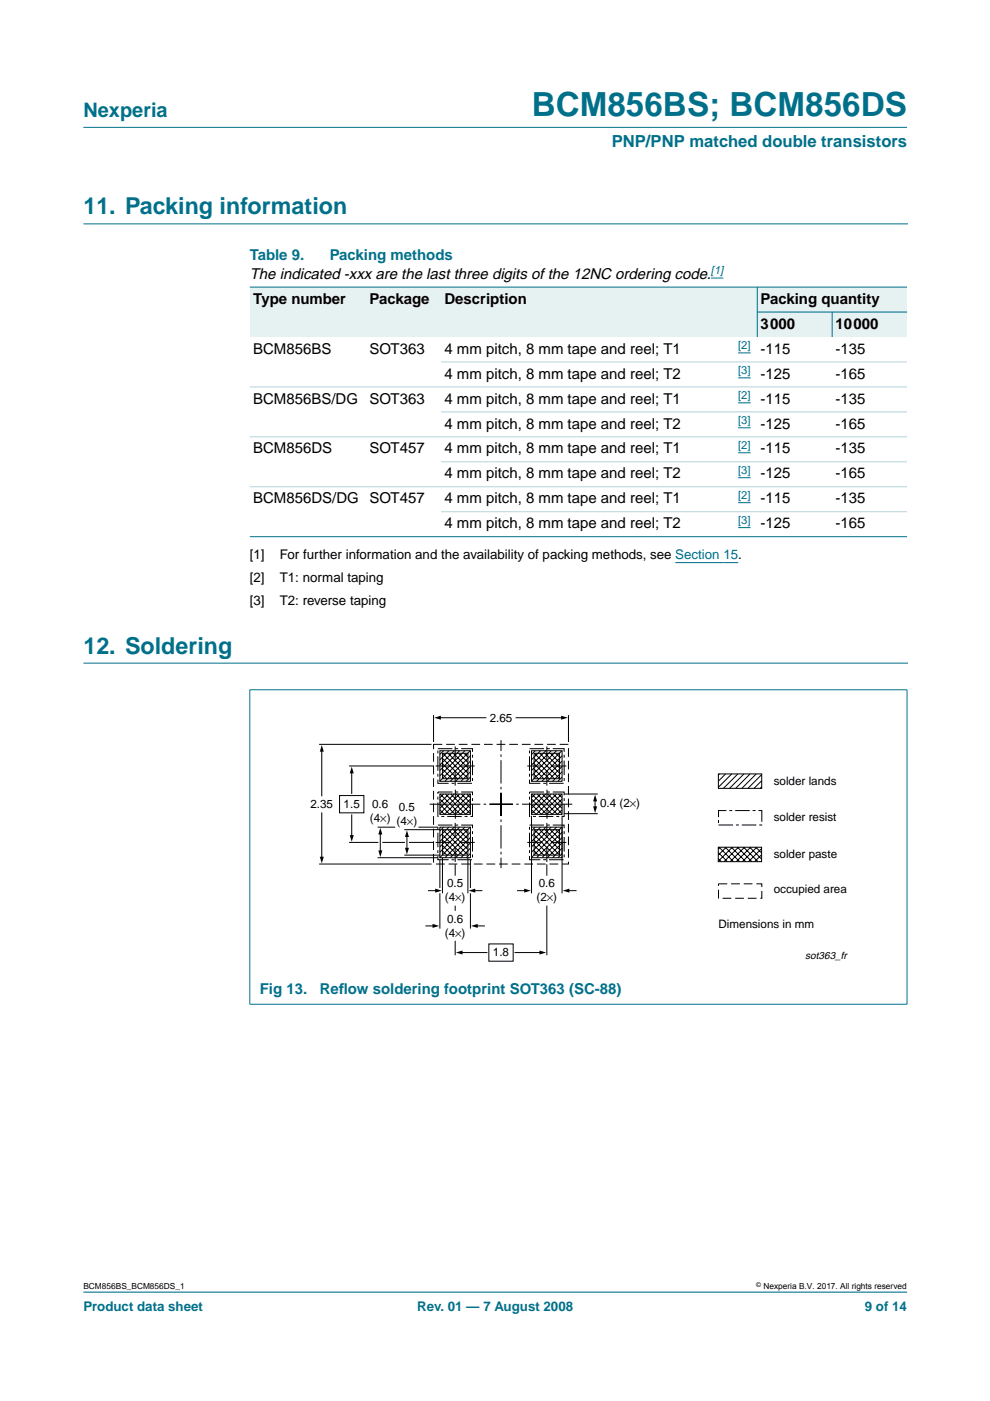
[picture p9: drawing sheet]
<svg xmlns="http://www.w3.org/2000/svg" width="210mm" height="297mm" viewBox="0 0 210 297" stroke-linecap="round" stroke-linejoin="round" font-family="sans-serif">
<path d="M17.7 47.5h174.7M17.7 140.6h174.7M192.3 273.9h-174.6" fill="none" stroke="#00708a" stroke-width=".21"/>
<path d="M17.7 27h174.6z" fill="#00708a" stroke="#00708a" stroke-width=".21"/>
<path d="M150.7 58.9h2.7M143.2 119.3h13.3" fill="none" stroke="#00f" stroke-width=".21"/>
<g fill="#e6f2f2">
<path d="M53 60.9h24.7v10.6h-24.7z" fill-rule="evenodd"/>
<path d="M77.7 60.9h15.8v10.6h-15.8z" fill-rule="evenodd"/>
<path d="M93.5 60.9h61.8v10.6h-61.8z" fill-rule="evenodd"/>
<path d="M155.3 60.9h5.3v10.6h-5.3z" fill-rule="evenodd"/>
<path d="M160.6 60.9h31.7v5.3h-31.7z" fill-rule="evenodd"/>
<path d="M160.6 66.2h15.8v5.3h-15.8z" fill-rule="evenodd"/>
<path d="M176.4 66.2h15.9v5.3h-15.9z" fill-rule="evenodd"/>
</g>
<path d="M156.5 74.8h2.7M156.5 80.1h2.7M156.5 85.4h2.7M156.5 90.7h2.7M156.5 96h2.7M156.5 101.3h2.7M156.5 106.6h2.7M156.5 111.9h2.7" fill="none" stroke="#00f" stroke-width=".21"/>
<g fill="#00708a" stroke="#00708a" stroke-width=".21">
<path d="M160.6 60.8v10.7z"/>
<path d="M176.4 66.1v5.4z"/>
<path d="M53 60.9h139.3z"/>
<path d="M160.5 66.2h31.8z"/>
<path d="M53 113.8h139.3z"/>
<path d="M53 146.3v66.6z"/>
<path d="M192.3 146.3v66.6z"/>
<path d="M52.9 146.2h139.5z"/>
<path d="M52.9 212.9h139.5z"/>
</g>
<g fill="#b3d4db" stroke="#b3d4db" stroke-width=".21">
<path d="M93.5 76.7h98.8z"/>
<path d="M53 82h139.3z"/>
<path d="M93.5 87.3h98.8z"/>
<path d="M53 92.6h139.3z"/>
<path d="M93.5 97.9h98.8z"/>
<path d="M53 103.2h139.3z"/>
<path d="M93.5 108.5h98.8z"/>
</g>
<g fill="none" stroke="#000" stroke-width=".21">
<path d="M67.7 157.8h23.8M68.2 159.1v9.6M91.9 151.6v5.7M93.2 152.2h9.8M93.3 159.2h6.4v6.5h-6.4zM93.8 159.7h5.4v5.4h-5.4zM93.9 159.7l5.3 5.3M94 159.2l-.7 .8M95 159.7l4.2 4.2M95.2 159.2l-1.9 1.9M96.1 159.7l3.1 3M96.3 159.2l-3 3"/>
<path d="M97.2 159.7l2 1.9M97.4 159.2l-4.1 4.1M98.4 159.7l.8 .8M98.6 159.2l-5.3 5.3M99.7 159.2l-6.5 6.5M109.4 152.2h9.9M112.7 159.2h6.5v6.5h-6.5zM113.2 159.7h5.4v5.4h-5.4zM113.3 159.7l5.3 5.3M113.5 159.2l-.8 .8M114.4 159.7l4.2 4.2M114.6 159.2l-1.9 1.9"/>
<path d="M115.5 159.7l3.1 3M115.7 159.2l-3 3M116.7 159.7l1.9 1.9M116.9 159.2l-4.2 4.1M117.8 159.7l.8 .8M118 159.2l-5.3 5.3M119.1 159.2l-6.5 6.5M120.5 151.6v5.7M68.2 172.4v9.5M72 168.7h5.2v3.6h-5.2zM74 178.6h6.2M74 162.4h17.9"/>
<path d="M74.6 163.7v4.5M74.6 172.8v4.5M80.1 175.4h3.7M80.6 176.6v4M81.1 178.6h4.8M85.7 175.9h7.7M86.3 177.1v2.9M86.7 178.6h5.2M88.7 175.4h4.1M93.3 169.4l3.2 3.3 3.2-3.3M93.3 168.3h6.4v4.4h-6.4zM93.3 175.4h6.4v6.5h-6.4z"/>
<path d="M93.3 168.3l4.3 4.4 2.1-2.1M93.8 178.1l3.2 3.2M93.8 179.2l2.1 2.1M93.8 161.9l3.2 3.2M93.8 163l2.1 2.1M93.8 164.1l.9 1M93.8 177l4.3 4.3M93.8 160.8l4.3 4.3M93.8 175.9h5.4v5.4h-5.4zM93.9 175.9l5.3 5.3M94 168.3l-.7 .8M94 175.4l-.7 .8"/>
<path d="M94.4 168.3l4.4 4.4 .9-1M95 175.9l4.2 4.2M95.2 168.3l-1.9 2M95.2 175.4l-1.9 1.9M95.6 168.3l4.1 4.2M96.1 175.9l3.1 3M96.3 168.3l-3 3.1M96.3 175.4l-3 3M96.7 168.3l3 3.1M97.2 175.9l2 1.9M97.4 168.3l-4.1 4.2M97.4 175.4l-4.1 4.1"/>
<path d="M97.8 168.3l1.9 2M98.4 175.9l.8 .8M98.6 168.3l-4.4 4.4-.9-1M98.6 175.4l-5.3 5.3M99 168.3l.7 .8M99.7 168.3l-4.3 4.4-2.1-2.1M99.7 175.4l-6.5 6.5M99.7 176.5l-5.4 5.4M99.7 177.6l-4.2 4.3M99.7 178.7l-3.1 3.2M99.7 179.8l-2 2.1M99.7 160.3l-5.4 5.4"/>
<path d="M99.7 161.4l-4.2 4.3M99.7 162.5l-3.1 3.2M99.7 163.6l-2 2.1M99.7 164.8l-.8 .9M112.7 173v16.4M112.7 169.4l3.2 3.3 3.3-3.3M112.7 168.3h6.5v4.4h-6.5zM112.7 175.4h6.5v6.5h-6.5zM112.7 168.3l4.4 4.4M113.2 178.1l3.2 3.2M113.2 179.2l2.1 2.1M113.2 161.9l3.2 3.2"/>
<path d="M113.2 163l2.1 2.1M113.2 164.1l1 1M113.2 177l4.4 4.3M113.2 175.9h5.4v5.4h-5.4zM113.2 160.8l4.4 4.3M113.3 175.9l5.3 5.3M113.5 175.4l-.8 .8M113.5 168.3l-.8 .8M113.9 168.3l4.3 4.4 1-1M114.4 175.9l4.2 4.2M114.6 175.4l-1.9 1.9M114.6 168.3l-1.9 2"/>
<path d="M115 168.3l4.2 4.2M115.5 175.9l3.1 3M115.7 175.4l-3 3M115.7 168.3l-3 3.1M116.1 168.3l3.1 3.1M116.7 175.9l1.9 1.9M116.9 175.4l-4.2 4.1M116.9 168.3l-4.2 4.2M117.3 168.3l1.9 2M117.8 175.9l.8 .8M118 175.4l-5.3 5.3M118 168.3l-4.3 4.4-1-1"/>
<path d="M118.4 168.3l.8 .8M119.1 175.4l-6.5 6.5M119.1 168.3l-4.3 4.4-2.1-2.1M119.2 173v16.4M119.2 176.5l-5.4 5.4M119.2 177.6l-4.3 4.3M119.2 178.7l-3.2 3.2M119.2 179.8l-2 2.1M119.2 170.6l-2.1 2.1M119.2 160.3l-5.4 5.4M119.2 161.4l-4.3 4.3M119.2 162.5l-3.2 3.2"/>
<path d="M119.2 163.6l-2 2.1M119.2 164.8l-.9 .9M119.6 172.5h7.1M119.6 168.3h7.1M126.2 169.6v1.7M152.3 179.6h9.2v3.1h-9.2zM152.3 164.1h9.2v3h-9.2zM152.5 179.6l3 3.1M152.5 164.1l-.2 .2M152.7 179.6l-.4 .4M153.8 179.6l3 3.1M153.8 164.1l-1.5 1.5"/>
<path d="M154 179.6l-1.7 1.7M155.1 179.6l3 3.1M155.1 164.1l-2.8 2.8M155.3 179.6l-3 3M156.4 179.6l3 3.1M156.4 164.1l-3 3M156.6 179.6l-3.1 3.1M157.7 179.6l3 3.1M157.7 164.1l-3 3M157.9 179.6l-3.1 3.1M159 179.6l2.5 2.5M159 164.1l-3 3"/>
<path d="M159.2 179.6l-3.1 3.1M160.3 179.6l1.2 1.2M160.3 164.1l-3 3M160.5 179.6l-3.1 3.1M161.5 179.9l-2.8 2.8M161.5 166.8l-.3 .3M161.5 165.5l-1.6 1.6M161.5 164.2l-2.9 2.9M67.7 183.2h23.8M80.1 181.9h12.7M85.7 181.3h7.7M90.3 196.3h1.7"/>
<path d="M90.8 188.8h1.7M93.3 182.3v6M93.3 189.4v7.5M93.8 180.3l.9 1M93.8 181.8v7.6M96.5 183.2v2.5M96.5 192v1.1M96.5 199.5v3M99.2 181.8v7.6M99.7 182.3v6M99.7 189.4v7.5M99.7 181l-.8 .9"/>
<path d="M100.5 188.8h1.7M101 196.3h1.7M109.7 188.8h1.7M113.2 180.3l1 1M115.9 183.2v2.5M115.9 192v10.5M119.2 181l-.9 .9M120.4 188.8h1.7M152.3 180.8l1.9 1.9M152.3 182.1l.6 .6M161.5 182.5l-.2 .2M161.5 181.2l-1.5 1.5"/>
<path d="M97.8 202h5.4M103.6 200.1h5.2v3.7h-5.2zM109.2 202h5.5"/>
</g>
<path d="M92.8 158.7h7.4v7.4h-7.4zM112.3 158.7h7.3v7.4h-7.3zM92.8 167.9h7.4v5.2h-7.4zM92.8 174.9h7.4v7.4h-7.4zM112.3 167.9h7.3v5.2h-7.3zM112.3 174.9h7.3v7.4h-7.3zM152.3 171.9h9.2v3h-9.2z" fill="none" stroke="#000" stroke-width=".21" stroke-dasharray="3.1 .6 .6 .6" stroke-linecap="butt"/>
<path d="M91.9 157.8h28.6v25.4h-28.6zM152.3 187.4h9.2v3.1h-9.2z" fill="none" stroke="#000" stroke-width=".21" stroke-dasharray="1.9 .8" stroke-linecap="butt"/>
<g fill="#000">
<path d="M68.2 158l.5 1.4h-.9zM92.1 152.2l1.4-.5v.9zM119 151.7l1.4 .5-1.4 .4zM74.6 162.5l.4 1.5h-.8zM74.2 177.1h.8l-.4 1.4zM80.6 175.5l.5 1.4h-.9zM86.3 176l.4 1.5h-.8zM85.9 179.8h.8l-.4 1.4zM126.2 168.5l.4 1.4h-.8zM125.8 171h.8l-.4 1.4zM67.8 181.6h.9l-.5 1.5zM80.2 180.3h.9l-.5 1.4z"/>
<path d="M91.7 195.9l1.4 .4-1.4 .4zM92.3 188.4l1.4 .4-1.4 .5zM99.3 188.8l1.5-.4v.9zM99.9 196.3l1.4-.4v.8zM111.1 188.4l1.5 .4-1.5 .5zM119.3 188.8l1.4-.4v.9zM96.7 202l1.4-.5v.9zM114.4 201.5l1.4 .5-1.4 .4z"/>
</g>
<path d="M103.8 170.5h17.5M106.2 168.1v16M106.2 173v-16.1M108.7 170.5h-17.6" fill="none" stroke="#000" stroke-width=".21" stroke-dasharray="4.9 .7 .5 .7" stroke-linecap="butt"/>
<path d="M96.5 167.4v6.2M116 167.4v6.2" fill="none" stroke="#000" stroke-width=".21" stroke-dasharray="2.1 .7 .5 .7" stroke-linecap="butt"/>
<path d="M96.5 158.3v8.3M115.9 158.3v8.3M96.5 174.5v8.3M100.7 178.6h-8.3M100.7 162.4h-8.3M115.9 174.5v8.3M120.1 162.4h-8.3M120.1 178.6h-8.3" fill="none" stroke="#000" stroke-width=".21" stroke-dasharray="3.2 .7 .5 .7" stroke-linecap="butt"/>
<text font-size="7.1" fill="#00708a" x="112.7" y="24.7">BCM856BS; BCM856DS</text>
<g font-size="4.9" fill="#00708a">
<text x="17.7" y="45.5">11. Packing information</text>
<text x="17.7" y="138.6">12. Soldering</text>
</g>
<text font-size="4.2" fill="#00708a" x="17.7" y="24.9">Nexperia</text>
<text font-size="3.5" fill="#00708a" x="129.7" y="31.1">PNP/PNP matched double transistors</text>
<g font-size="3.2" fill="#00708a">
<text x="53" y="55.2">Table 9.</text>
<text x="69.9" y="55.2">Packing methods</text>
<text x="55.1" y="210.8">Fig 13.</text>
<text x="67.8" y="210.8">Ref</text>
<text x="71.8" y="210.8">low soldering footprint SOT363 (SC-88)</text>
</g>
<g font-size="3.2">
<text x="53" y="59.1">The indicated -xxx are the last three digits of the 12NC ordering code.</text>
<text x="53.7" y="64.4">Type number</text>
<text x="78.4" y="64.4">Package</text>
<text x="94.2" y="64.4">Description</text>
<text x="161.3" y="64.4">Packing quantity</text>
<text x="161.3" y="69.7">3000</text>
<text x="177.1" y="69.7">10000</text>
<text x="53.7" y="75">BCM856BS</text>
<text x="78.4" y="75">SOT363</text>
<text x="94.2" y="75">4 mm pitch, 8 mm tape and reel; T1</text>
<text x="161.3" y="75">-115</text>
<text x="177.1" y="75">-135</text>
<text x="94.2" y="80.3">4 mm pitch, 8 mm tape and reel; T2</text>
<text x="161.3" y="80.3">-125</text>
<text x="177.1" y="80.3">-165</text>
<text x="53.7" y="85.6">BCM856BS/DG</text>
<text x="78.4" y="85.6">SOT363</text>
<text x="94.2" y="85.6">4 mm pitch, 8 mm tape and reel; T1</text>
<text x="161.3" y="85.6">-115</text>
<text x="177.1" y="85.6">-135</text>
<text x="94.2" y="90.9">4 mm pitch, 8 mm tape and reel; T2</text>
<text x="161.3" y="90.9">-125</text>
<text x="177.1" y="90.9">-165</text>
<text x="53.7" y="96.2">BCM856DS</text>
<text x="78.4" y="96.2">SOT457</text>
<text x="94.2" y="96.2">4 mm pitch, 8 mm tape and reel; T1</text>
<text x="94.2" y="101.4">4 mm pitch, 8 mm tape and reel; T2</text>
<text x="161.3" y="96.1">-115</text>
<text x="161.3" y="101.4">-125</text>
<text x="177.1" y="96.1">-135</text>
<text x="177.1" y="101.4">-165</text>
<text x="53.7" y="106.7">BCM856DS/DG</text>
<text x="78.4" y="106.7">SOT457</text>
<text x="94.2" y="106.7">4 mm pitch, 8 mm tape and reel; T1</text>
<text x="161.3" y="106.7">-115</text>
<text x="177.1" y="106.7">-135</text>
<text x="94.2" y="112">4 mm pitch, 8 mm tape and reel; T2</text>
<text x="161.3" y="112">-125</text>
<text x="177.1" y="112">-165</text>
</g>
<g font-size="2.8">
<text x="53" y="118.5">[1]</text>
<text x="59.3" y="118.5">For further information and the availability of packing methods, see Section 15.</text>
<text x="53" y="123.4">[2]</text>
<text x="59.3" y="123.4">T1: normal taping</text>
<text x="53" y="128.4">[3]</text>
<text x="59.3" y="128.4">T2: reverse taping</text>
</g>
<g font-size="2.8" fill="#00708a">
<text x="17.7" y="278">Product data sheet</text>
<text x="88.5" y="278">Rev. 01 — 7 August 2008</text>
<text x="183.4" y="278">9 of 14</text>
</g>
<g font-size="2.5">
<text x="103.8" y="153">2.65</text>
<text x="164.1" y="166.5">solder lands</text>
<text x="65.8" y="171.4">2.35</text>
<text x="72.9" y="171.3">1.5</text>
<text x="78.9" y="171.4">0.6</text>
<text x="84.6" y="171.9">0.5</text>
<text x="127.2" y="171.1">0.4 (2×)</text>
<text x="78.4" y="174.4">(4×) (4×)</text>
<text x="164.1" y="174.1">solder resist</text>
<text x="164.1" y="181.9">solder paste</text>
<text x="94.3" y="191.1">(4×)</text>
<text x="94.8" y="188.1">0.5</text>
<text x="113.8" y="191.1">(2×)</text>
<text x="114.2" y="188.1">0.6</text>
<text x="164.1" y="189.3">occupied area</text>
<text x="94.8" y="195.6">0.6</text>
<text x="152.3" y="196.7">Dimensions in mm</text>
<text x="94.3" y="198.6">(4×)</text>
<text x="104.5" y="202.7">1.8</text>
</g>
<g font-size="2.4" fill="#00f">
<text x="150.7" y="58.2">[1]</text>
<text x="156.5" y="74">[2]</text>
<text x="156.5" y="79.3">[3]</text>
<text x="156.5" y="84.6">[2]</text>
<text x="156.5" y="89.9">[3]</text>
<text x="156.5" y="95.2">[2]</text>
<text x="156.5" y="100.5">[3]</text>
<text x="156.5" y="105.8">[2]</text>
<text x="156.5" y="111.1">[3]</text>
</g>
<text font-size="2.2" x="170.7" y="203.3">sot363_fr</text>
<g font-size="1.8">
<text x="17.7" y="273.4">BCM856BS_BCM856DS_1</text>
<text x="161.9" y="273.4">Nexperia B.V. 2017. All rights reserved</text>
</g>
<text font-size="1.4" x="160.4" y="272.9">©</text>
</svg>
